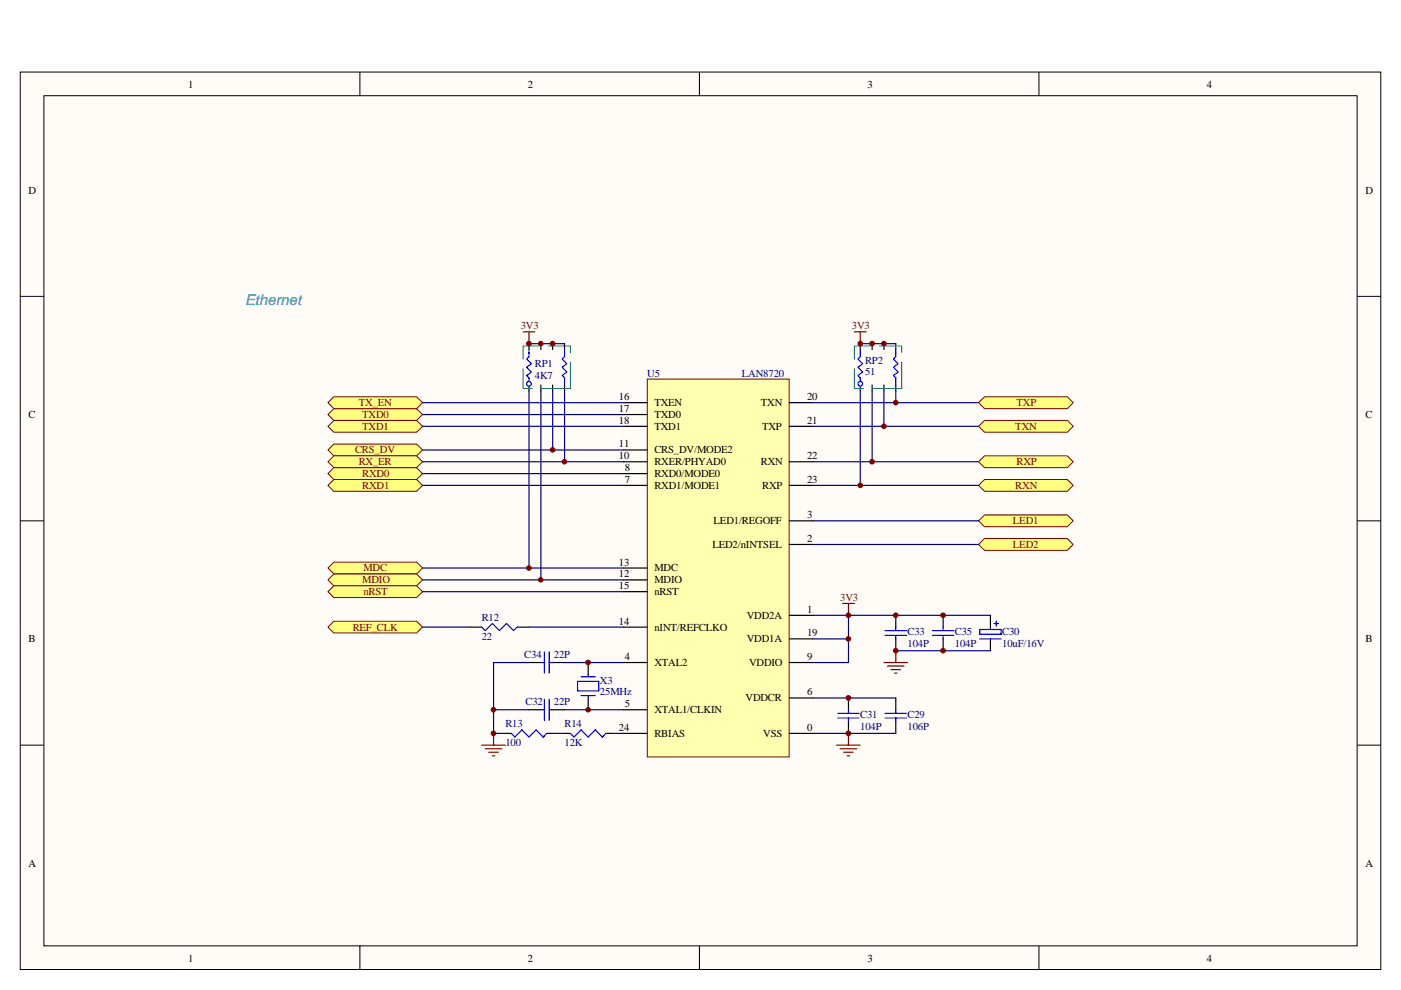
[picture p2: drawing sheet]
<svg xmlns="http://www.w3.org/2000/svg" width="297mm" height="210mm" viewBox="0 0 297 210" stroke-linecap="round" stroke-linejoin="round" font-family="sans-serif">
<path d="M4.3 15.3h288.5v190.3h-288.5z" fill="#fffcf8"/>
<g fill="none" stroke="#000" stroke-width=".21">
<path d="M4.3 15.3h288.5v190.3h-288.5zM76.3 15.3v5M148.3 15.3v5M220.3 15.3v5M9.3 20.3h278.4v180.3h-278.4zM4.3 62.9h5M287.8 62.9h5M4.3 110.5h5M287.8 110.5h5M4.3 158.1h5M287.8 158.1h5M76.3 200.6v5.1"/>
<path d="M148.3 200.6v5.1M220.3 200.6v5.1"/>
</g>
<path d="M137.3 80.4h30v80.1h-30z" fill="#ffffb0"/>
<path d="M137.2 80.4h30.1v80.1h-30.1z" fill="none" stroke="#800000" stroke-width=".21"/>
<g fill="none" stroke="#000" stroke-width=".25">
<path d="M132.2 97.9h5M132.2 95.4h5M132.2 85.4h5M132.2 87.9h5M132.2 90.4h5M167.3 97.9h5.1M167.3 85.4h5.1M167.3 90.4h5.1M132.2 103h5M132.2 100.5h5M167.3 115.5h5.1M167.3 110.5h5.1"/>
<path d="M167.3 103h5.1M132.2 123h5M132.2 120.5h5M132.2 133h5M132.2 125.5h5M167.3 130.5h5.1M167.3 135.5h5.1M132.2 140.5h5M132.2 150.5h5M132.2 155.6h5M167.3 140.5h5.1M167.3 148h5.1"/>
<path d="M167.3 155.6h5.1"/>
</g>
<g fill="#ffff80" stroke="#800000" stroke-width=".21">
<path d="M70.8 86.7h17.5l1.3 1.2-1.3 1.3h-17.5l-1.3-1.3z" fill-rule="evenodd"/>
<path d="M70.8 99.2h17.5l1.3 1.3-1.3 1.2h-17.5l-1.3-1.2z" fill-rule="evenodd"/>
<path d="M69.5 120.5l1.3-1.3h17.5l1.3 1.3-1.3 1.2h-17.5z" fill-rule="evenodd"/>
<path d="M70.8 121.7h17.5l1.3 1.3-1.3 1.2h-17.5l-1.3-1.2z" fill-rule="evenodd"/>
<path d="M69.5 125.5l1.3-1.3h17.5l1.3 1.3-1.3 1.2h-17.5z" fill-rule="evenodd"/>
</g>
<path d="M177.4 158.1h5M178.1 158.8h3.5M178.9 159.6h2M179.9 155.6v2.5M179.6 160.3h.5" fill="none" stroke="#800000" stroke-width=".25"/>
<g fill="#ffff80" stroke="#800000" stroke-width=".21">
<path d="M70.8 89.2h17.5l1.3 1.2-1.3 1.3h-17.5l-1.3-1.3z" fill-rule="evenodd"/>
<path d="M70.8 101.7h17.5l1.3 1.3-1.3 1.2h-17.5l-1.3-1.2z" fill-rule="evenodd"/>
</g>
<path d="M182.4 72.9h7.5M89.6 120.5h42.6M89.6 125.5h42.6M89.6 123h42.6" fill="none" stroke="#000080" stroke-width=".25"/>
<path d="M181.1 70.4h2.6M182.4 70.4v2.5" fill="none" stroke="#800000" stroke-width=".25"/>
<path d="M182.4 72.9v1.2M184.9 72.9v1.2M187.4 72.9v1.2M189.9 72.9v1.2M182.4 81.7v1.2M184.9 81.7v1.2M187.4 81.7v1.2M189.9 81.7v1.2M119.7 155.6h1.2M128.5 155.6h1.2M179.9 148v2.5M179.9 153.1v2.5" fill="none" stroke="#000" stroke-width=".25"/>
<path d="M120.9 155.6l.8 .7 1.5-1.5 1.5 1.5 1.5-1.5 1.5 1.5M128 156.1l-.3 .2M128.5 155.6l-.8 .7M177.6 151.3h4.5M177.6 152.3h4.5M179.9 150.5v.8M179.9 152.3v.8" fill="none" stroke="#00f" stroke-width=".25"/>
<circle cx="182.4" cy="81.4" r=".49" fill="#f0ffff" stroke="#00f" stroke-width=".25"/>
<path d="M191.2 82.4h-10.1v-9h10.1v9" fill="none" stroke="#008080" stroke-width=".21" stroke-dasharray="6.1 2"/>
<path d="M182.4 74.1v1.5l-.5 .6 1 1-1 .7 1 1-1 .8 .5 .5v.7M189.9 74.1v1.5l-.5 .6 1 1-1 .7 1 1-1 .8 .5 .5v1.5M122.4 144.5h4.6v2h-4.6zM123.2 147.5h3M123.2 143.5h3M124.7 143v.5M124.7 147.5v.5M187.7 152.3h4.5M187.7 151.3h4.5M189.9 150.5v.8M189.9 152.3v.8" fill="none" stroke="#00f" stroke-width=".25"/>
<path d="M124.7 140.5v2.5M124.7 148v2.5M189.9 148v2.5M189.9 153.1v2.5" fill="none" stroke="#000" stroke-width=".25"/>
<path d="M102.1 158.1h5M102.9 158.8h3.5M103.6 159.6h2M104.6 155.6v2.5M104.4 160.3h.5" fill="none" stroke="#800000" stroke-width=".25"/>
<path d="M182.4 82.9v20.1M184.9 82.9v15M187.4 82.9v7.5M189.9 82.9v2.5M89.6 100.5h42.6M89.6 103h42.6" fill="none" stroke="#000080" stroke-width=".25"/>
<g fill="#ffff80" stroke="#800000" stroke-width=".21">
<path d="M70.8 131.8h17.5l1.3 1.2-1.3 1.3h-17.5l-1.3-1.3z" fill-rule="evenodd"/>
<path d="M70.8 94.2h17.5l1.3 1.2-1.3 1.3h-17.5l-1.3-1.3z" fill-rule="evenodd"/>
</g>
<path d="M99.6 133h2.5M109.7 133h2.5" fill="none" stroke="#000" stroke-width=".25"/>
<path d="M102.1 133l.8 .8 1.5-1.6 1.5 1.6 1.5-1.6 1.5 1.6 .8-.8" fill="none" stroke="#00f" stroke-width=".25"/>
<path d="M70.8 84.2h17.5l1.3 1.2-1.3 1.3h-17.5l-1.3-1.3z" fill-rule="evenodd" fill="#ffff80" stroke="#800000" stroke-width=".21"/>
<path d="M110.9 70.4h2.5M112.2 70.4v2.5" fill="none" stroke="#800000" stroke-width=".25"/>
<path d="M112.2 72.9h7.5M89.6 85.4h42.6M89.6 87.9h42.6M89.6 90.4h42.6M89.6 95.4h42.6M172.4 85.4h35.1M172.4 90.4h35.1M172.4 97.9h35.1M172.4 103h35.1" fill="none" stroke="#000080" stroke-width=".25"/>
<g fill="#ffff80" stroke="#800000" stroke-width=".21">
<path d="M207.5 90.4l1.2-1.2h17.6l1.2 1.2-1.2 1.3h-17.6z" fill-rule="evenodd"/>
<path d="M207.5 97.9l1.2-1.2h17.6l1.2 1.2-1.2 1.3h-17.6z" fill-rule="evenodd"/>
<path d="M207.5 85.4l1.2-1.2h17.6l1.2 1.2-1.2 1.3h-17.6z" fill-rule="evenodd"/>
<path d="M207.5 115.5l1.2-1.3h17.6l1.2 1.3-1.2 1.2h-17.6z" fill-rule="evenodd"/>
<path d="M207.5 110.5l1.2-1.3h17.6l1.2 1.3-1.2 1.2h-17.6z" fill-rule="evenodd"/>
<path d="M207.5 103l1.2-1.3h17.6l1.2 1.3-1.2 1.2h-17.6z" fill-rule="evenodd"/>
</g>
<g fill="none" stroke="#000080" stroke-width=".25">
<path d="M112.2 82.9v37.6M114.7 82.9v40.1M117.2 82.9v12.5M172.4 115.5h35.1M172.4 110.5h35.1M89.6 133h10M112.2 133h20M172.4 130.5h7.5v10h-7.5M172.4 135.5h7.5M179.9 130.5h30.1M189.9 138h20.1M104.6 150.5h7.6"/>
<path d="M112.2 140.5h-7.6v15.1h2.5M117.2 155.6h2.5M119.7 150.5h12.5M119.7 140.5h12.5M129.7 155.6h2.5M172.4 155.6h17.5M172.4 148h17.5"/>
</g>
<path d="M178.6 128h2.5M179.9 128v2.5M189.9 138v2.5M187.4 140.5h5M188.2 141.3h3.5M188.9 142h2M189.7 142.8h.5" fill="none" stroke="#800000" stroke-width=".25"/>
<g fill="none" stroke="#000" stroke-width=".25">
<path d="M112.2 72.9v1.2M114.7 72.9v1.2M117.2 72.9v1.2M119.7 72.9v1.2M112.2 81.7v1.2M114.7 81.7v1.2M117.2 81.7v1.2M119.7 81.7v1.2M189.9 130.5v2.5M189.9 135.5v2.5M200 130.5v2.5M200 135.5v2.5"/>
<path d="M107.1 155.6h1.3M112.2 140.5h2.5M112.2 150.5h2.5M115.9 155.6h1.3M117.2 140.5h2.5M117.2 150.5h2.5"/>
</g>
<g fill="none" stroke="#00f" stroke-width=".25">
<path d="M115.4 138.3v4.5M116.4 138.3v4.5M187.7 133.8h4.5M187.7 134.8h4.5M189.9 133v.8M189.9 134.8v.7M197.7 133.8h4.5M197.7 134.8h4.5M200 133v.8M200 134.8v.7M108.4 155.6l.8 .7 1.5-1.5 1.5 1.5 1.5-1.5 1.5 1.5 .7-.7M114.7 140.5h.7"/>
<path d="M114.7 150.5h.7M115.4 148.3v4.5M116.4 140.5h.8M116.4 148.3v4.5M116.4 150.5h.8"/>
</g>
<circle cx="112.1" cy="81.4" r=".5" fill="#f0ffff" stroke="#00f" stroke-width=".25"/>
<path d="M120.9 82.4h-10v-9h10v9" fill="none" stroke="#008080" stroke-width=".21" stroke-dasharray="6.1 2"/>
<path d="M112.2 74.1v1.5l-.5 .6 1 1-1 .7 1 1-1 .8 .5 .5v.7M119.7 74.1v1.5l-.5 .6 1 1-1 .7 1 1-1 .8 .5 .5v1.5" fill="none" stroke="#00f" stroke-width=".25"/>
<path d="M119.7 82.9v15h12.5" fill="none" stroke="#000080" stroke-width=".25"/>
<path d="M70.8 96.7h17.5l1.3 1.2-1.3 1.3h-17.5l-1.3-1.3z" fill-rule="evenodd" fill="#ffff80" stroke="#800000" stroke-width=".21"/>
<path d="M89.6 97.9h30.1" fill="none" stroke="#000080" stroke-width=".25"/>
<path d="M210 130.5v3M210 135.5v2.5" fill="none" stroke="#000" stroke-width=".25"/>
<path d="M207.7 133.5h4.6v1h-4.6zM207.7 135.5h4.6M210.7 132.2h1M211.2 131.8v1" fill="none" stroke="#00f" stroke-width=".25"/>
<g fill="#800000" stroke="#800000" stroke-width=".21">
<circle cx="179.9" cy="155.5" r=".5"/>
<circle cx="182.4" cy="72.9" r=".49"/>
<circle cx="179.9" cy="148" r=".5"/>
<circle cx="184.9" cy="72.9" r=".49"/>
<circle cx="187.4" cy="72.9" r=".49"/>
<circle cx="124.7" cy="140.5" r=".49"/>
<circle cx="124.7" cy="150.5" r=".49"/>
<circle cx="104.6" cy="155.5" r=".49"/>
<circle cx="184.9" cy="97.9" r=".49"/>
<circle cx="182.4" cy="102.9" r=".49"/>
<circle cx="189.9" cy="85.4" r=".49"/>
<circle cx="187.4" cy="90.4" r=".49"/>
<circle cx="112.2" cy="72.9" r=".49"/>
<circle cx="117.2" cy="95.4" r=".49"/>
<circle cx="112.2" cy="120.5" r=".49"/>
<circle cx="114.7" cy="123" r=".49"/>
<circle cx="179.9" cy="130.5" r=".49"/>
<circle cx="179.9" cy="135.5" r=".49"/>
<circle cx="189.9" cy="138" r=".49"/>
<circle cx="189.9" cy="130.5" r=".49"/>
<circle cx="200" cy="138" r=".49"/>
<circle cx="200" cy="130.5" r=".49"/>
<circle cx="104.6" cy="150.5" r=".49"/>
<circle cx="114.7" cy="72.9" r=".49"/>
<circle cx="117.2" cy="72.9" r=".49"/>
<circle cx="119.7" cy="97.9" r=".49"/>
</g>
<text font-size="3.1" fill="#009cca" x="52" y="64.7">Ethernet</text>
<g font-size="2.3">
<text x="39.9" y="18.8">1</text>
<text x="111.9" y="18.8">2</text>
<text x="183.9" y="18.8">3</text>
<text x="255.9" y="18.8">4</text>
<text x="6.1" y="41">D</text>
<text x="289.5" y="41">D</text>
<text x="6.1" y="88.6">C</text>
<text x="131.2" y="84.9">16</text>
<text x="131.2" y="87.4">17</text>
<text x="131.2" y="89.9">18</text>
<text x="138.7" y="86.1">TXEN</text>
<text x="138.7" y="88.6">TXD0</text>
<text x="161.3" y="86.1">TXN</text>
<text x="171.1" y="84.9">20</text>
<text x="171.1" y="89.9">21</text>
<text x="289.5" y="88.6">C</text>
<text x="131.2" y="94.9">11</text>
<text x="138.7" y="91.1">TXD1</text>
<text x="161.6" y="91.1">TXP</text>
<text x="131.2" y="97.4">10</text>
<text x="132.5" y="99.9">8</text>
<text x="138.7" y="101.2">RXD0/MODE0</text>
<text x="138.7" y="98.7">RXER/PHYAD0</text>
<text x="138.7" y="96.2">CRS_DV/MODE2</text>
<text x="161.3" y="98.7">RXN</text>
<text x="171.1" y="97.4">22</text>
<text x="132.5" y="102.4">7</text>
<text x="138.7" y="103.7">RXD1/MODE1</text>
<text x="161.6" y="103.7">RXP</text>
<text x="171.1" y="102.4">23</text>
<text x="151.3" y="111.2">LED1/REGOFF</text>
<text x="171.1" y="109.9">3</text>
<text x="131.2" y="120">13</text>
<text x="151" y="116.2">LED2/nINTSEL</text>
<text x="171.1" y="114.9">2</text>
<text x="131.2" y="122.4">12</text>
<text x="131.2" y="125">15</text>
<text x="138.7" y="123.7">MDIO</text>
<text x="138.7" y="121.2">MDC</text>
<text x="138.7" y="126.2">nRST</text>
<text x="158.3" y="131.2">VDD2A</text>
<text x="171.1" y="130">1</text>
<text x="6.1" y="136.2">B</text>
<text x="131.2" y="132.5">14</text>
<text x="138.7" y="133.7">nINT/REFCLKO</text>
<text x="158.3" y="136.2">VDD1A</text>
<text x="171.1" y="135">19</text>
<text x="289.5" y="136.2">B</text>
<text x="132.5" y="140">4</text>
<text x="138.7" y="141.2">XTAL2</text>
<text x="158.8" y="141.2">VDDIO</text>
<text x="171.1" y="140">9</text>
<text x="158.1" y="148.8">VDDCR</text>
<text x="171.1" y="147.5">6</text>
<text x="131.2" y="155">24</text>
<text x="132.5" y="150">5</text>
<text x="138.7" y="151.3">XTAL1/CLKIN</text>
<text x="171.1" y="155">0</text>
<text x="138.7" y="156.3">RBIAS</text>
<text x="161.8" y="156.3">VSS</text>
<text x="6.1" y="183.8">A</text>
<text x="289.5" y="183.8">A</text>
<text x="39.9" y="204.1">1</text>
<text x="111.9" y="204.1">2</text>
<text x="183.9" y="204.1">3</text>
<text x="255.9" y="204.1">4</text>
</g>
<g font-size="2.3" fill="#800000">
<text x="110.4" y="69.8">3V3</text>
<text x="180.6" y="69.8">3V3</text>
<text x="76" y="86.1">TX_EN</text>
<text x="76.8" y="88.6">TXD0</text>
<text x="215.5" y="86.1">TXP</text>
<text x="76.8" y="91.1">TXD1</text>
<text x="215.3" y="91.1">TXN</text>
<text x="75.3" y="96.2">CRS_DV</text>
<text x="76" y="98.7">RX_ER</text>
<text x="76.8" y="101.2">RXD0</text>
<text x="215.5" y="98.7">RXP</text>
<text x="76.8" y="103.7">RXD1</text>
<text x="215.3" y="103.7">RXN</text>
<text x="214.8" y="111.2">LED1</text>
<text x="214.8" y="116.2">LED2</text>
<text x="76.8" y="123.7">MDIO</text>
<text x="77" y="121.2">MDC</text>
<text x="77" y="126.2">nRST</text>
<text x="178.1" y="127.5">3V3</text>
<text x="74.8" y="133.7">REF_CLK</text>
</g>
<g font-size="2.3" fill="#000080">
<text x="113.4" y="77.9">RP1</text>
<text x="183.4" y="77.1">RP2</text>
<text x="113.4" y="80.4">4K7</text>
<text x="137.2" y="79.9">U5</text>
<text x="157.3" y="79.9">LAN8720</text>
<text x="183.4" y="79.6">51</text>
<text x="102.1" y="131.7">R12</text>
<text x="102.1" y="135.7">22</text>
<text x="192.4" y="134.7">C33</text>
<text x="192.4" y="137.2">104P</text>
<text x="202.5" y="134.7">C35</text>
<text x="202.5" y="137.2">104P</text>
<text x="212.5" y="134.7">C30</text>
<text x="212.5" y="137.2">10uF/16V</text>
<text x="111.2" y="139.5">C34</text>
<text x="117.4" y="139.5">22P</text>
<text x="111.4" y="149.5">C32</text>
<text x="117.4" y="149.5">22P</text>
<text x="127.2" y="145">X3</text>
<text x="127.2" y="147.5">25MHz</text>
<text x="107.1" y="154.3">R13</text>
<text x="119.7" y="154.3">R14</text>
<text x="182.4" y="152.3">C31</text>
<text x="182.4" y="154.8">104P</text>
<text x="192.4" y="152.3">C29</text>
<text x="192.4" y="154.8">106P</text>
<text x="107.1" y="158.3">100</text>
<text x="119.7" y="158.3">12K</text>
</g>
</svg>
